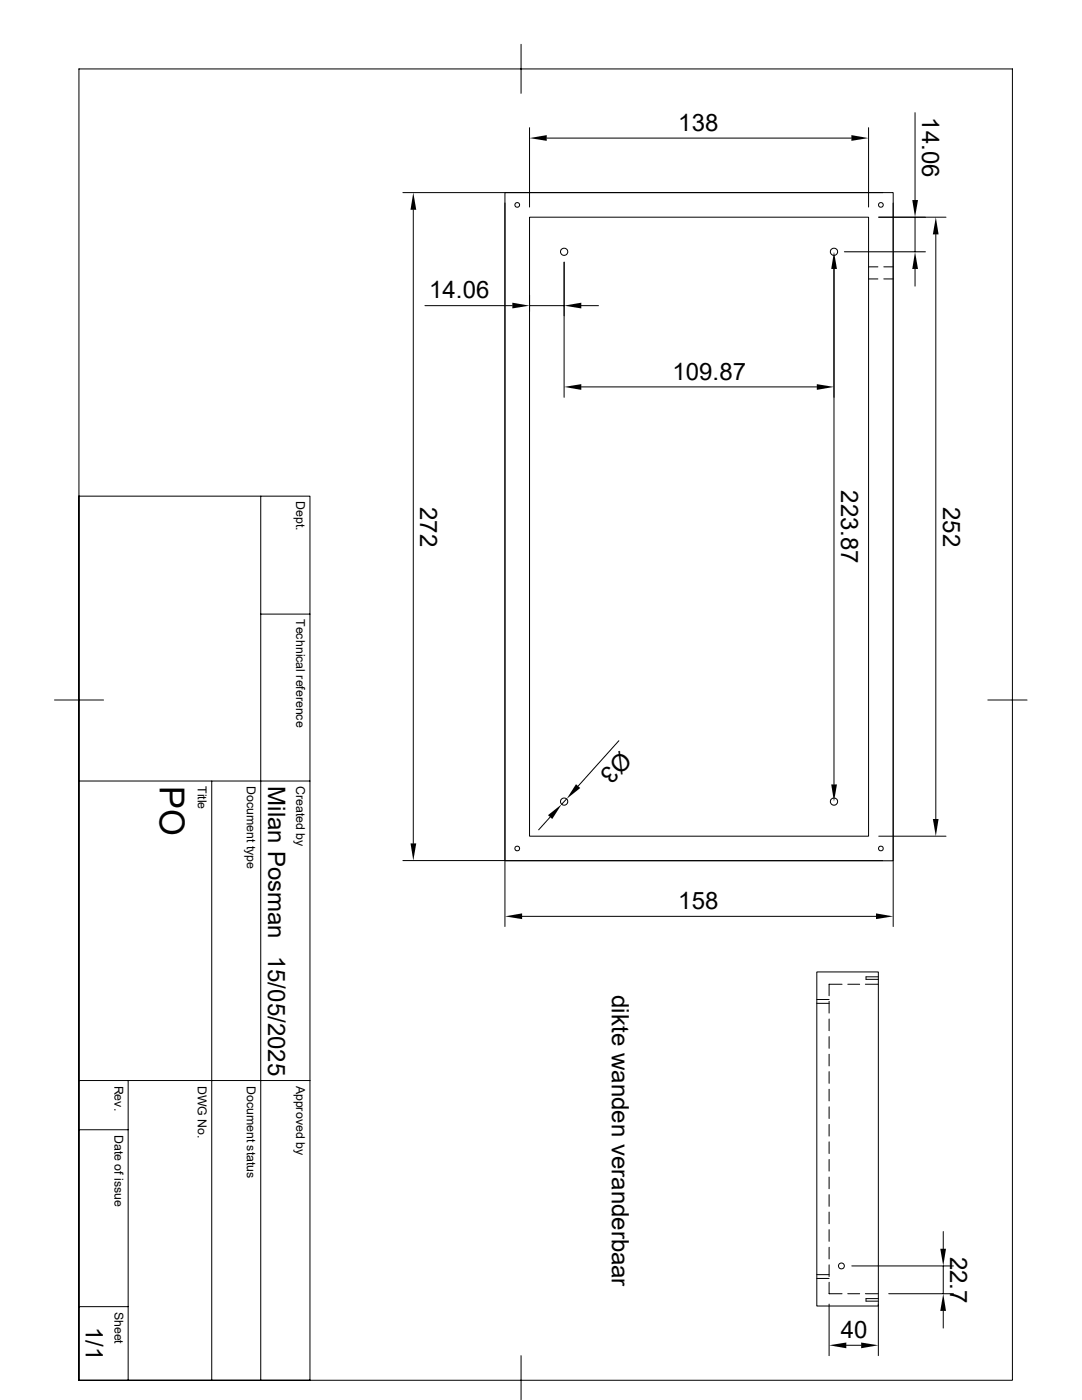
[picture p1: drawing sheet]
<svg xmlns="http://www.w3.org/2000/svg" width="216mm" height="279mm" viewBox="0 0 216 279" stroke-linecap="round" stroke-linejoin="round" font-family="sans-serif">
<g fill="none" stroke="#000" stroke-width=".2">
<path d="M15.7 13.8h186.3v261.7h-186.3zM104 8.8v9.8M80.4 38.4h95.7M100.8 38.4h77.4v133.4h-77.4zM105.7 25.5v15.8M109.1 27.6h60.8M173.3 25.5v15.8M182.6 22.5v17.4M82.5 41.9v126.4M100.8 40.5v144.4M105.7 43.3h67.6v123.6h-67.6zM105.7 58.9v3.3"/>
<path d="M112.6 52.3v27M166.4 52.3v104.2M168.5 50.2h16.2M173.3 55.7h1.9M173.3 53.3h1.9M175.3 43.3h13.5M176.4 55.7h1.8M176.4 53.3h1.8M178.2 40.5v144.4M182.6 43.3v6.9M182.6 53.7v3.4M186.7 46.8v116.6"/>
<path d="M84.8 61h17.4M105.7 61h6.9M116 77.2h47M116 61h3.4M15.7 99h46.1v176.5h-46.1M52 99v176.5M10.9 139.7h9.8M52 122.6h9.8M197.1 139.7h7.8M15.7 155.9h46.1M42.2 155.9v119.6M113.1 159.4l-1 1.1"/>
<path d="M123.5 147.8l-8.1 9.1M80.4 171.7h95.7M109.8 163.1l-2.3 2.5M175.3 166.9h13.5M104.2 182.9h70.6M163 194h12.3v66.6h-12.3zM163 199.5h2.4M165.4 199.9v2.3M168 196.4h-2.6v2.3M169.2 196.4h2.3M172.7 196.4h2.6M175.3 194.9h-2.5v.6h2.5"/>
<path d="M15.7 215.6h46.1M25.6 215.6v59.9M163 200.2h2.4M165.4 203.4v2.3M165.4 206.9v2.3M165.4 210.4v2.3M165.4 213.9v2.3M165.4 217.4v2.3M15.7 225.5h9.9M165.4 220.9v2.3M165.4 224.4v2.3M165.4 227.9v2.3"/>
<path d="M165.4 231.4v2.3M165.4 234.9v2.3M165.4 238.4v2.3M163 254.4h2.4M163 255.1h2.4M165.4 255.9v2.3h2.6M165.4 241.9v2.3M165.4 245.4v2.3M165.4 248.9v2.3M165.4 252.4v2.4M169.2 258.2h2.3M170 252.6h20.2"/>
<path d="M172.7 258.2h2.6M175.3 259.2h-2.5v.5h2.5M177.3 258.2h12.9M188.2 245.8v3.4M188.2 252.6v5.6M15.7 260.8h9.9M104 270.6v8.8M165.4 260.3v10.3M168.9 268.5h2.9M175.3 260.3v10.3M188.2 261.6v3.4"/>
<circle cx="103.2" cy="40.9" r=".47"/>
<circle cx="112.6" cy="50.2" r=".73"/>
<circle cx="166.4" cy="50.2" r=".73"/>
<circle cx="175.8" cy="40.9" r=".47"/>
<circle cx="112.6" cy="160" r=".73"/>
<circle cx="166.4" cy="160" r=".73"/>
<circle cx="103.2" cy="169.3" r=".47"/>
<circle cx="175.8" cy="169.3" r=".47"/>
<circle cx="167.9" cy="252.6" r=".59"/>
</g>
<g fill="#000">
<path d="M105.7 27.6l3.4-.6v1.1zM169.9 27l3.4 .6-3.4 .5zM182 39.9h1.2l-.6 3.4zM82.5 38.4l.6 3.5h-1.2zM166.4 50.2l.6 3.5h-1.1zM182.6 50.2l.6 3.5h-1.2zM186.7 43.3l.6 3.5h-1.2zM102.2 60.4l3.5 .6-3.5 .6zM112.6 77.2l3.4-.5v1.1zM112.6 61l3.4-.6v1.2zM163 76.7l3.4 .5-3.4 .6zM114.9 156.5l.9 .8-2.7 2.1z"/>
<path d="M165.9 156.5h1.1l-.6 3.5zM81.9 168.3h1.2l-.6 3.4zM109.3 162.7l2.8-2.2-1.9 2.9zM186.1 163.4h1.2l-.6 3.5zM100.8 182.9l3.4-.6v1.1zM174.8 182.3l3.4 .6-3.4 .5zM187.6 249.2h1.2l-.6 3.4zM165.4 268.5l3.5-.6v1.2zM171.8 267.9l3.5 .6-3.5 .6zM188.2 258.2l.6 3.4h-1.2z"/>
</g>
<text font-size="6.9" x="31.9" y="156.8" transform="rotate(90 31.9 156.8)">PO</text>
<g font-size="4.8">
<text x="184" y="23.4" transform="rotate(90 184 23.4)">14.06</text>
<text x="135.3" y="26.1">138</text>
<text x="85.6" y="59.6">14.06</text>
<text x="134.2" y="75.8">109.87</text>
<text x="83.8" y="101.2" transform="rotate(90 83.8 101.2)">272</text>
<text x="167.9" y="97.8" transform="rotate(90 167.9 97.8)">223.87</text>
<text x="188.2" y="101.2" transform="rotate(90 188.2 101.2)">252</text>
<text x="123.8" y="149.7" transform="rotate(132 123.8 149.7)">Ø3</text>
<text x="53.5" y="156.8" transform="rotate(90 53.5 156.8)">Milan Posman</text>
<text x="135.3" y="181.4">158</text>
<text x="53.5" y="190.7" transform="rotate(90 53.5 190.7)">15/05/2025</text>
<text x="122.1" y="198.5" transform="rotate(90 122.1 198.5)">dikte wanden veranderbaar</text>
<text x="189.6" y="250.8" transform="rotate(90 189.6 250.8)">22.7</text>
<text x="17.1" y="264.8" transform="rotate(90 17.1 264.8)">1/1</text>
<text x="167.8" y="267.1">40</text>
</g>
<g font-size="2.5">
<text x="59.1" y="100" transform="rotate(90 59.1 100)">Dept.</text>
<text x="59.1" y="123.5" transform="rotate(90 59.1 123.5)">Technical reference</text>
<text x="39.5" y="156.8" transform="rotate(90 39.5 156.8)">Title</text>
<text x="49.3" y="156.8" transform="rotate(90 49.3 156.8)">Document type</text>
<text x="59.1" y="156.9" transform="rotate(90 59.1 156.9)">Created by</text>
<text x="22.8" y="216.7" transform="rotate(90 22.8 216.7)">Rev.</text>
<text x="39.5" y="216.7" transform="rotate(90 39.5 216.7)">DWG No.</text>
<text x="49.3" y="216.7" transform="rotate(90 49.3 216.7)">Document status</text>
<text x="59.1" y="216.7" transform="rotate(90 59.1 216.7)">Approved by</text>
<text x="22.8" y="226.4" transform="rotate(90 22.8 226.4)">Date of issue</text>
<text x="22.8" y="261.7" transform="rotate(90 22.8 261.7)">Sheet</text>
</g>
</svg>
